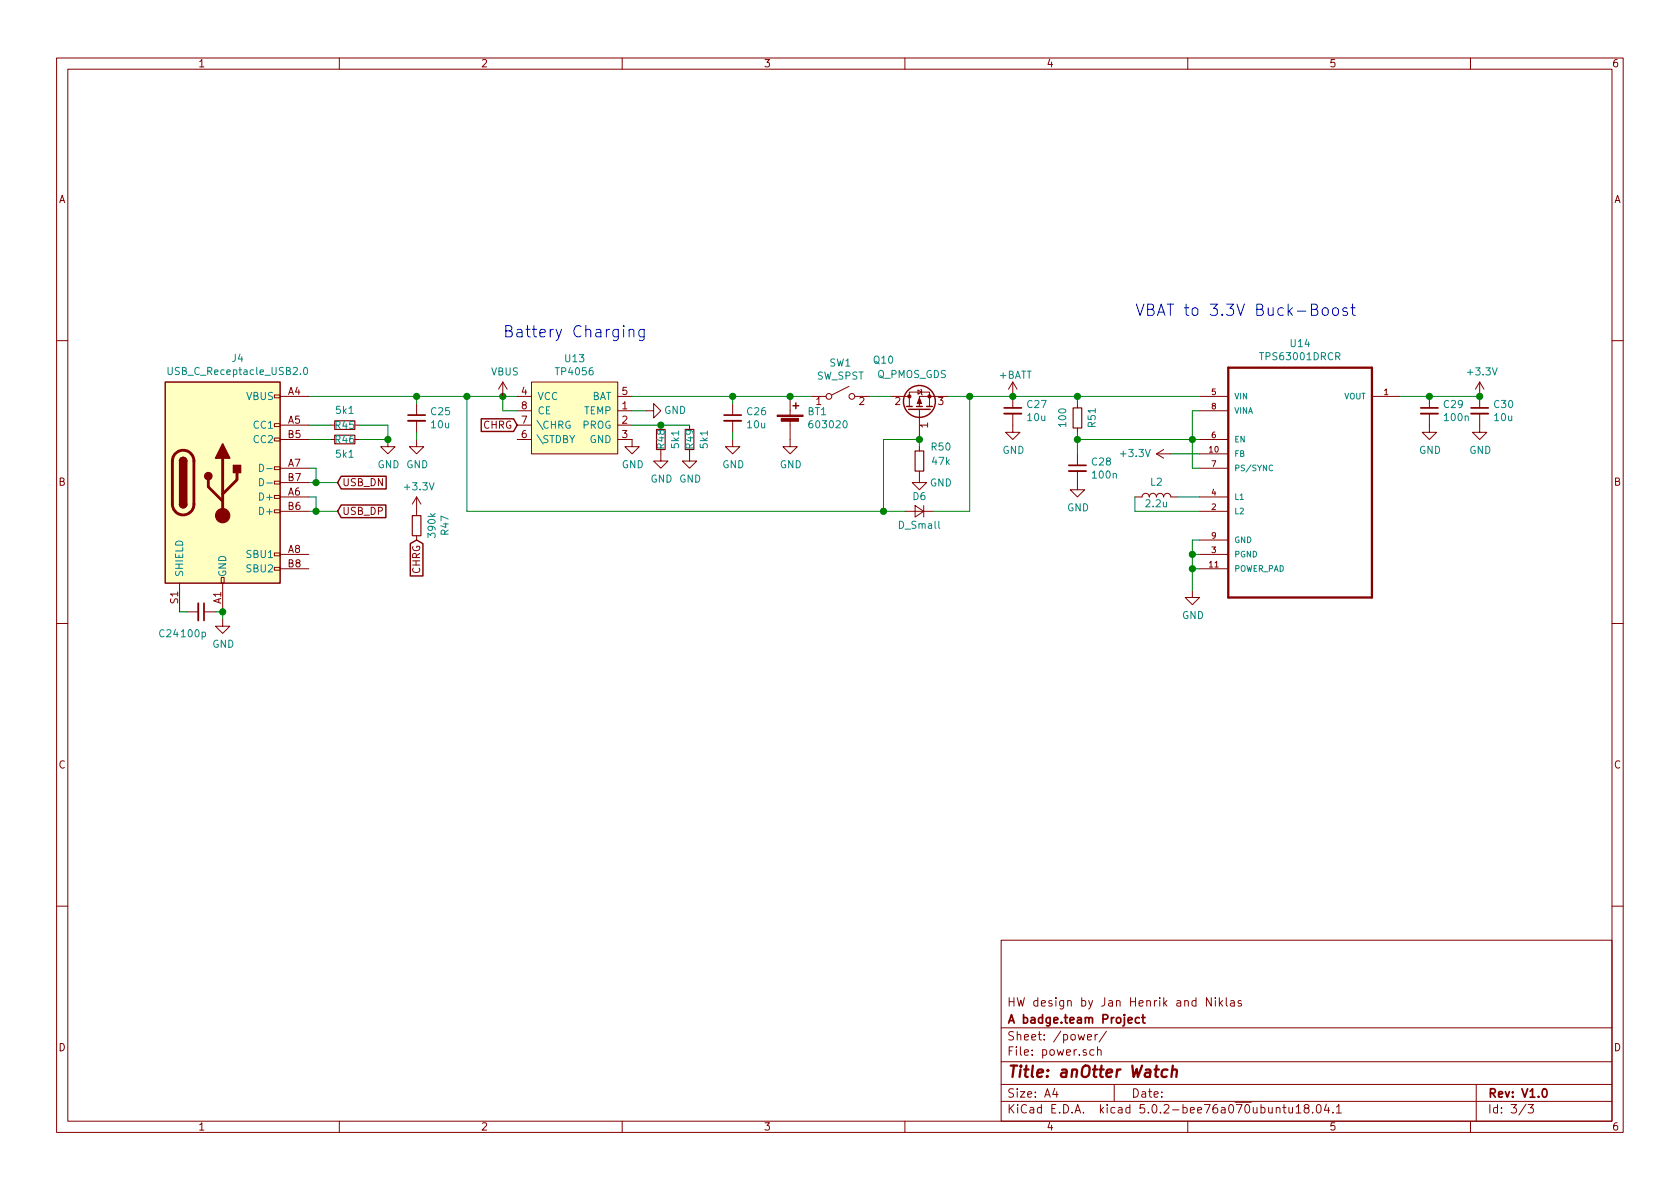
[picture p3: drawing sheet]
EESchema Schematic File Version 4
LIBS:anotterwatch-cache
EELAYER 26 0
EELAYER END
$Descr A4 11693 8268
encoding utf-8
Sheet 3 3
Title "anOtter Watch"
Date ""
Rev "V1.0"
Comp "A badge.team Project"
Comment1 "HW design by Jan Henrik and Niklas"
Comment2 ""
Comment3 ""
Comment4 ""
$EndDescr
$Comp
L anotterwatch-rescue:USB_C_Receptacle_USB2.0-Connector J4
U 1 1
P 1550 3350
F 0 "J4" H 1655 4217 50  0000 C CNN
F 1 "USB_C_Receptacle_USB2.0" H 1655 4126 50  0000 C CNN
F 2 "badgelib:USB-C 16Pin" H 1700 3350 50  0001 C CNN
F 3 "https://nl.aliexpress.com/item/100PCS-LOT-USB-connector-Type-C-3-1-Female-connector-16Pin-SMD-SMT-Type-with-4/32822609480.html" H 1700 3350 50  0001 C CNN
	1    1550 3350
	1    0    0    -1  
$EndComp
$Comp
L Device:R_Small R45
U 1 1
P 2400 2950
F 0 "R45" V 2400 2950 50  0000 C CNN
F 1 "5k1" V 2295 2950 50  0000 C CNN
F 2 "Resistor_SMD:R_0603_1608Metric" H 2400 2950 50  0001 C CNN
F 3 "~" H 2400 2950 50  0001 C CNN
	1    2400 2950
	0    1    1    0   
$EndComp
$Comp
L Device:R_Small R46
U 1 1
P 2400 3050
F 0 "R46" V 2400 3050 50  0000 C CNN
F 1 "5k1" V 2500 3050 50  0000 C CNN
F 2 "Resistor_SMD:R_0603_1608Metric" H 2400 3050 50  0001 C CNN
F 3 "~" H 2400 3050 50  0001 C CNN
	1    2400 3050
	0    1    1    0   
$EndComp
Wire Wire Line
	2300 2950 2150 2950
Wire Wire Line
	2150 3050 2300 3050
Wire Wire Line
	2700 2950 2500 2950
$Comp
L power:GND #PWR095
U 1 1
P 2700 3050
F 0 "#PWR095" H 2700 2800 50  0001 C CNN
F 1 "GND" H 2705 2877 50  0000 C CNN
F 2 "" H 2700 3050 50  0001 C CNN
F 3 "" H 2700 3050 50  0001 C CNN
	1    2700 3050
	1    0    0    -1  
$EndComp
Wire Wire Line
	2150 3250 2200 3250
Wire Wire Line
	2200 3250 2200 3350
Wire Wire Line
	2150 3350 2200 3350
Connection ~ 2200 3350
Wire Wire Line
	2150 3550 2200 3550
Wire Wire Line
	2200 3550 2200 3450
Wire Wire Line
	2200 3450 2150 3450
Connection ~ 2200 3550
Wire Wire Line
	2200 3350 2350 3350
Wire Wire Line
	2200 3550 2350 3550
Text GLabel 2350 3350 2    50   Input ~ 0
USB_DN
Text GLabel 2350 3550 2    50   Input ~ 0
USB_DP
$Comp
L power:GND #PWR?
U 1 1
P 1550 4300
AR Path="/5C7642A4" Ref="#PWR?"  Part="1" 
AR Path="/5C753B69/5C7642A4" Ref="#PWR094"  Part="1" 
F 0 "#PWR094" H 1550 4050 50  0001 C CNN
F 1 "GND" H 1555 4127 50  0000 C CNN
F 2 "" H 1550 4300 50  0001 C CNN
F 3 "" H 1550 4300 50  0001 C CNN
	1    1550 4300
	1    0    0    -1  
$EndComp
$Comp
L Device:C_Small C?
U 1 1
P 1400 4250
AR Path="/5C7642B0" Ref="C?"  Part="1" 
AR Path="/5C753B69/5C7642B0" Ref="C24"  Part="1" 
F 0 "C24" V 1550 3950 50  0000 L CNN
F 1 "100p" V 1550 4100 50  0000 L CNN
F 2 "Capacitor_SMD:C_0603_1608Metric" H 1400 4250 50  0001 C CNN
F 3 "~" H 1400 4250 50  0001 C CNN
	1    1400 4250
	0    1    1    0   
$EndComp
$Comp
L Device:C_Small C?
U 1 1
P 7500 3250
AR Path="/5C776341" Ref="C?"  Part="1" 
AR Path="/5C753B69/5C776341" Ref="C28"  Part="1" 
F 0 "C28" H 7592 3296 50  0000 L CNN
F 1 "100n" H 7592 3205 50  0000 L CNN
F 2 "Capacitor_SMD:C_0603_1608Metric" H 7500 3250 50  0001 C CNN
F 3 "~" H 7500 3250 50  0001 C CNN
	1    7500 3250
	1    0    0    -1  
$EndComp
$Comp
L power:GND #PWR0110
U 1 1
P 8300 4100
F 0 "#PWR0110" H 8300 3850 50  0001 C CNN
F 1 "GND" H 8305 3927 50  0000 C CNN
F 2 "" H 8300 4100 50  0001 C CNN
F 3 "" H 8300 4100 50  0001 C CNN
	1    8300 4100
	1    0    0    -1  
$EndComp
$Comp
L Device:R_Small R51
U 1 1
P 7500 2900
F 0 "R51" V 7600 2900 50  0000 C CNN
F 1 "100" V 7395 2900 50  0000 C CNN
F 2 "Resistor_SMD:R_0603_1608Metric" H 7500 2900 50  0001 C CNN
F 3 "~" H 7500 2900 50  0001 C CNN
	1    7500 2900
	1    0    0    -1  
$EndComp
Wire Wire Line
	7500 2800 7500 2750
Connection ~ 7500 2750
$Comp
L power:GND #PWR0108
U 1 1
P 7500 3350
F 0 "#PWR0108" H 7500 3100 50  0001 C CNN
F 1 "GND" H 7505 3177 50  0000 C CNN
F 2 "" H 7500 3350 50  0001 C CNN
F 3 "" H 7500 3350 50  0001 C CNN
	1    7500 3350
	1    0    0    -1  
$EndComp
$Comp
L Device:C_Small C?
U 1 1
P 7050 2850
AR Path="/5C77C1F0" Ref="C?"  Part="1" 
AR Path="/5C753B69/5C77C1F0" Ref="C27"  Part="1" 
F 0 "C27" H 7142 2896 50  0000 L CNN
F 1 "10u" H 7142 2805 50  0000 L CNN
F 2 "Capacitor_SMD:C_0603_1608Metric" H 7050 2850 50  0001 C CNN
F 3 "~" H 7050 2850 50  0001 C CNN
	1    7050 2850
	1    0    0    -1  
$EndComp
$Comp
L Device:C_Small C?
U 1 1
P 10300 2850
AR Path="/5C77C916" Ref="C?"  Part="1" 
AR Path="/5C753B69/5C77C916" Ref="C30"  Part="1" 
F 0 "C30" H 10392 2896 50  0000 L CNN
F 1 "10u" H 10392 2805 50  0000 L CNN
F 2 "Capacitor_SMD:C_0603_1608Metric" H 10300 2850 50  0001 C CNN
F 3 "~" H 10300 2850 50  0001 C CNN
	1    10300 2850
	1    0    0    -1  
$EndComp
$Comp
L Device:C_Small C?
U 1 1
P 9950 2850
AR Path="/5C77D78A" Ref="C?"  Part="1" 
AR Path="/5C753B69/5C77D78A" Ref="C29"  Part="1" 
F 0 "C29" H 10042 2896 50  0000 L CNN
F 1 "100n" H 10042 2805 50  0000 L CNN
F 2 "Capacitor_SMD:C_0603_1608Metric" H 9950 2850 50  0001 C CNN
F 3 "~" H 9950 2850 50  0001 C CNN
	1    9950 2850
	1    0    0    -1  
$EndComp
Wire Wire Line
	9950 2750 10300 2750
$Comp
L power:GND #PWR0107
U 1 1
P 7050 2950
F 0 "#PWR0107" H 7050 2700 50  0001 C CNN
F 1 "GND" H 7055 2777 50  0000 C CNN
F 2 "" H 7050 2950 50  0001 C CNN
F 3 "" H 7050 2950 50  0001 C CNN
	1    7050 2950
	1    0    0    -1  
$EndComp
$Comp
L power:GND #PWR0111
U 1 1
P 9950 2950
F 0 "#PWR0111" H 9950 2700 50  0001 C CNN
F 1 "GND" H 9955 2777 50  0000 C CNN
F 2 "" H 9950 2950 50  0001 C CNN
F 3 "" H 9950 2950 50  0001 C CNN
	1    9950 2950
	1    0    0    -1  
$EndComp
$Comp
L power:GND #PWR0113
U 1 1
P 10300 2950
F 0 "#PWR0113" H 10300 2700 50  0001 C CNN
F 1 "GND" H 10305 2777 50  0000 C CNN
F 2 "" H 10300 2950 50  0001 C CNN
F 3 "" H 10300 2950 50  0001 C CNN
	1    10300 2950
	1    0    0    -1  
$EndComp
$Comp
L anotterwatch-rescue:TPS63001DRCR-TPS63001DRCR U?
U 1 1
P 9050 3250
AR Path="/5C780EC7" Ref="U?"  Part="1" 
AR Path="/5C753B69/5C780EC7" Ref="U14"  Part="1" 
F 0 "U14" H 9050 4120 50  0000 C CNN
F 1 "TPS63001DRCR" H 9050 4029 50  0000 C CNN
F 2 "Package_SON:Texas_S-PVSON-N10" H 9050 3250 50  0001 L BNN
F 3 "http://www.ti.com/lit/ds/symlink/tps63001.pdf" H 9050 3250 50  0001 L BNN
F 4 "None" H 9050 3250 50  0001 L BNN "Field4"
F 5 "Unavailable" H 9050 3250 50  0001 L BNN "Field5"
F 6 "TPS63001DRCR" H 9050 3250 50  0001 L BNN "Field6"
F 7 "Texas Instruments" H 9050 3250 50  0001 L BNN "Field7"
F 8 "VSON-10 Texas Instruments" H 9050 3250 50  0001 L BNN "Field8"
	1    9050 3250
	1    0    0    -1  
$EndComp
Wire Wire Line
	9950 2750 9750 2750
Connection ~ 9950 2750
$Comp
L Device:L L2
U 1 1
P 8050 3450
F 0 "L2" V 8150 3450 50  0000 C CNN
F 1 "2.2u" V 8000 3450 50  0000 C CNN
F 2 "Inductor_SMD:L_Taiyo-Yuden_MD-3030" H 8050 3450 50  0001 C CNN
F 3 "~" H 8050 3450 50  0001 C CNN
	1    8050 3450
	0    -1   -1   0   
$EndComp
Wire Wire Line
	7900 3550 7900 3450
Wire Wire Line
	8350 3450 8200 3450
Wire Wire Line
	7900 3550 8350 3550
Wire Wire Line
	8350 3750 8300 3750
Wire Wire Line
	8300 3750 8300 3850
Wire Wire Line
	8350 3950 8300 3950
Connection ~ 8300 3950
Wire Wire Line
	8350 3850 8300 3850
Connection ~ 8300 3850
Wire Wire Line
	8300 3850 8300 3950
Wire Wire Line
	8300 3950 8300 4100
Wire Wire Line
	7500 3000 7500 3050
Wire Wire Line
	7500 2750 8350 2750
Connection ~ 7500 3050
Wire Wire Line
	7500 3050 7500 3150
Wire Wire Line
	8350 3150 8150 3150
Wire Wire Line
	8350 3250 8300 3250
Wire Wire Line
	8300 3250 8300 3050
Connection ~ 8300 3050
Wire Wire Line
	8300 3050 8350 3050
Wire Wire Line
	8300 2850 8300 3050
Wire Wire Line
	8300 2850 8350 2850
Wire Wire Line
	7500 3050 8300 3050
$Comp
L power:+3.3V #PWR?
U 1 1
P 10300 2750
AR Path="/5C79E309" Ref="#PWR?"  Part="1" 
AR Path="/5C753B69/5C79E309" Ref="#PWR0112"  Part="1" 
F 0 "#PWR0112" H 10300 2600 50  0001 C CNN
F 1 "+3.3V" H 10315 2923 50  0000 C CNN
F 2 "" H 10300 2750 50  0001 C CNN
F 3 "" H 10300 2750 50  0001 C CNN
	1    10300 2750
	1    0    0    -1  
$EndComp
Connection ~ 10300 2750
Wire Wire Line
	7050 2750 7500 2750
$Comp
L badgelib:TP4056 U?
U 1 1
P 4000 2900
AR Path="/5C7A88AE" Ref="U?"  Part="1" 
AR Path="/5C753B69/5C7A88AE" Ref="U13"  Part="1" 
F 0 "U13" H 4000 3315 50  0000 C CNN
F 1 "TP4056" H 4000 3224 50  0000 C CNN
F 2 "Package_SO:Diodes_PSOP-8" H 4000 2900 50  0001 C CNN
F 3 "https://dlnmh9ip6v2uc.cloudfront.net/datasheets/Prototyping/TP4056.pdf" H 4000 2900 50  0001 C CNN
	1    4000 2900
	1    0    0    -1  
$EndComp
$Comp
L power:GND #PWR?
U 1 1
P 4400 3050
AR Path="/5C7A88B5" Ref="#PWR?"  Part="1" 
AR Path="/5C753B69/5C7A88B5" Ref="#PWR099"  Part="1" 
F 0 "#PWR099" H 4400 2800 50  0001 C CNN
F 1 "GND" H 4405 2877 50  0000 C CNN
F 2 "" H 4400 3050 50  0001 C CNN
F 3 "" H 4400 3050 50  0001 C CNN
	1    4400 3050
	1    0    0    -1  
$EndComp
Wire Wire Line
	3600 2850 3500 2850
Wire Wire Line
	3500 2850 3500 2750
Wire Wire Line
	3600 2750 3500 2750
Connection ~ 3500 2750
$Comp
L power:GND #PWR?
U 1 1
P 4600 3150
AR Path="/5C7A88E0" Ref="#PWR?"  Part="1" 
AR Path="/5C753B69/5C7A88E0" Ref="#PWR0101"  Part="1" 
F 0 "#PWR0101" H 4600 2900 50  0001 C CNN
F 1 "GND" H 4605 2977 50  0000 C CNN
F 2 "" H 4600 3150 50  0001 C CNN
F 3 "" H 4600 3150 50  0001 C CNN
	1    4600 3150
	1    0    0    -1  
$EndComp
$Comp
L power:GND #PWR?
U 1 1
P 5100 3050
AR Path="/5C7A88EE" Ref="#PWR?"  Part="1" 
AR Path="/5C753B69/5C7A88EE" Ref="#PWR0103"  Part="1" 
F 0 "#PWR0103" H 5100 2800 50  0001 C CNN
F 1 "GND" H 5105 2877 50  0000 C CNN
F 2 "" H 5100 3050 50  0001 C CNN
F 3 "" H 5100 3050 50  0001 C CNN
	1    5100 3050
	1    0    0    -1  
$EndComp
Wire Wire Line
	4400 2850 4500 2850
$Comp
L power:GND #PWR?
U 1 1
P 4500 2850
AR Path="/5C7A88F6" Ref="#PWR?"  Part="1" 
AR Path="/5C753B69/5C7A88F6" Ref="#PWR0100"  Part="1" 
F 0 "#PWR0100" H 4500 2600 50  0001 C CNN
F 1 "GND" V 4500 2650 50  0000 C CNN
F 2 "" H 4500 2850 50  0001 C CNN
F 3 "" H 4500 2850 50  0001 C CNN
	1    4500 2850
	0    -1   -1   0   
$EndComp
Text GLabel 3600 2950 0    50   Input ~ 0
CHRG
Text GLabel 2900 3750 3    50   Input ~ 0
CHRG
$Comp
L Device:R_Small R?
U 1 1
P 2900 3650
AR Path="/5C7A8902" Ref="R?"  Part="1" 
AR Path="/5C753B69/5C7A8902" Ref="R47"  Part="1" 
F 0 "R47" V 3096 3650 50  0000 C CNN
F 1 "390k" V 3005 3650 50  0000 C CNN
F 2 "Resistor_SMD:R_0603_1608Metric" H 2900 3650 50  0001 C CNN
F 3 "~" H 2900 3650 50  0001 C CNN
	1    2900 3650
	1    0    0    -1  
$EndComp
$Comp
L power:+3.3V #PWR?
U 1 1
P 2900 3550
AR Path="/5C7A8909" Ref="#PWR?"  Part="1" 
AR Path="/5C753B69/5C7A8909" Ref="#PWR097"  Part="1" 
F 0 "#PWR097" H 2900 3400 50  0001 C CNN
F 1 "+3.3V" H 2915 3723 50  0000 C CNN
F 2 "" H 2900 3550 50  0001 C CNN
F 3 "" H 2900 3550 50  0001 C CNN
	1    2900 3550
	1    0    0    -1  
$EndComp
Text Notes 7900 2200 0    79   ~ 0
VBAT to 3.3V Buck-Boost
Text Notes 3500 2350 0    79   ~ 0
Battery Charging
$Comp
L Device:Battery_Cell BT1
U 1 1
P 5500 2950
F 0 "BT1" H 5618 3046 50  0000 L CNN
F 1 "603020" H 5618 2955 50  0000 L CNN
F 2 "Connector_JST:JST_GH_BM02B-GHS-TBT_1x02-1MP_P1.25mm_Vertical" V 5500 3010 50  0001 C CNN
F 3 "~" V 5500 3010 50  0001 C CNN
	1    5500 2950
	1    0    0    -1  
$EndComp
$Comp
L power:GND #PWR0104
U 1 1
P 5500 3050
F 0 "#PWR0104" H 5500 2800 50  0001 C CNN
F 1 "GND" H 5505 2877 50  0000 C CNN
F 2 "" H 5500 3050 50  0001 C CNN
F 3 "" H 5500 3050 50  0001 C CNN
	1    5500 3050
	1    0    0    -1  
$EndComp
Wire Wire Line
	5100 2750 4400 2750
$Comp
L Device:C_Small C?
U 1 1
P 5100 2900
AR Path="/5C7A88E7" Ref="C?"  Part="1" 
AR Path="/5C753B69/5C7A88E7" Ref="C26"  Part="1" 
F 0 "C26" H 5192 2946 50  0000 L CNN
F 1 "10u" H 5192 2855 50  0000 L CNN
F 2 "Capacitor_SMD:C_0603_1608Metric" H 5100 2900 50  0001 C CNN
F 3 "~" H 5100 2900 50  0001 C CNN
	1    5100 2900
	1    0    0    -1  
$EndComp
Connection ~ 5100 2750
$Comp
L Device:Q_PMOS_GDS Q10
U 1 1
P 6400 2850
F 0 "Q10" V 6750 3100 50  0000 C CNN
F 1 "Q_PMOS_GDS" V 6650 2900 50  0000 C CNN
F 2 "Package_TO_SOT_SMD:SOT-23" H 6600 2950 50  0001 C CNN
F 3 "~" H 6400 2850 50  0001 C CNN
	1    6400 2850
	0    -1   -1   0   
$EndComp
Wire Wire Line
	5100 2800 5100 2750
Wire Wire Line
	5100 3000 5100 3050
$Comp
L Device:R_Small R?
U 1 1
P 6400 3200
AR Path="/5CBCC521" Ref="R?"  Part="1" 
AR Path="/5C753B69/5CBCC521" Ref="R50"  Part="1" 
F 0 "R50" H 6550 3300 50  0000 C CNN
F 1 "47k" H 6550 3200 50  0000 C CNN
F 2 "Resistor_SMD:R_0603_1608Metric" H 6400 3200 50  0001 C CNN
F 3 "~" H 6400 3200 50  0001 C CNN
	1    6400 3200
	1    0    0    -1  
$EndComp
$Comp
L power:GND #PWR0105
U 1 1
P 6400 3300
F 0 "#PWR0105" H 6400 3050 50  0001 C CNN
F 1 "GND" H 6550 3250 50  0000 C CNN
F 2 "" H 6400 3300 50  0001 C CNN
F 3 "" H 6400 3300 50  0001 C CNN
	1    6400 3300
	1    0    0    -1  
$EndComp
$Comp
L power:VBUS #PWR098
U 1 1
P 3500 2750
F 0 "#PWR098" H 3500 2600 50  0001 C CNN
F 1 "VBUS" H 3515 2923 50  0000 C CNN
F 2 "" H 3500 2750 50  0001 C CNN
F 3 "" H 3500 2750 50  0001 C CNN
	1    3500 2750
	1    0    0    -1  
$EndComp
Wire Wire Line
	3250 2750 3250 3550
Wire Wire Line
	3250 3550 6150 3550
Wire Wire Line
	6150 3550 6150 3050
Wire Wire Line
	6150 3050 6400 3050
Wire Wire Line
	3250 2750 3500 2750
Wire Wire Line
	6400 3100 6400 3050
Connection ~ 6400 3050
$Comp
L Device:D_Small D6
U 1 1
P 6400 3550
F 0 "D6" H 6400 3450 50  0000 C CNN
F 1 "D_Small" H 6400 3650 50  0000 C CNN
F 2 "Diode_SMD:D_SMA" V 6400 3550 50  0001 C CNN
F 3 "~" V 6400 3550 50  0001 C CNN
	1    6400 3550
	-1   0    0    1   
$EndComp
Wire Wire Line
	6300 3550 6150 3550
Connection ~ 6150 3550
Wire Wire Line
	6500 3550 6750 3550
Wire Wire Line
	6750 3550 6750 2750
Wire Wire Line
	6750 2750 6600 2750
Wire Wire Line
	1300 4250 1250 4250
Wire Wire Line
	1500 4250 1550 4250
Connection ~ 1550 4250
Wire Wire Line
	1550 4300 1550 4250
Wire Wire Line
	2150 2750 2900 2750
Connection ~ 3250 2750
$Comp
L power:GND #PWR?
U 1 1
P 2900 3050
AR Path="/5CBDD97E" Ref="#PWR?"  Part="1" 
AR Path="/5C753B69/5CBDD97E" Ref="#PWR096"  Part="1" 
F 0 "#PWR096" H 2900 2800 50  0001 C CNN
F 1 "GND" H 2905 2877 50  0000 C CNN
F 2 "" H 2900 3050 50  0001 C CNN
F 3 "" H 2900 3050 50  0001 C CNN
	1    2900 3050
	1    0    0    -1  
$EndComp
$Comp
L Device:C_Small C?
U 1 1
P 2900 2900
AR Path="/5CBDD984" Ref="C?"  Part="1" 
AR Path="/5C753B69/5CBDD984" Ref="C25"  Part="1" 
F 0 "C25" H 2992 2946 50  0000 L CNN
F 1 "10u" H 2992 2855 50  0000 L CNN
F 2 "Capacitor_SMD:C_0603_1608Metric" H 2900 2900 50  0001 C CNN
F 3 "~" H 2900 2900 50  0001 C CNN
	1    2900 2900
	1    0    0    -1  
$EndComp
Wire Wire Line
	2900 3000 2900 3050
Wire Wire Line
	2900 2800 2900 2750
Connection ~ 2900 2750
Wire Wire Line
	2900 2750 3250 2750
$Comp
L power:+BATT #PWR?
U 1 1
P 7050 2750
AR Path="/5CBE39C6" Ref="#PWR?"  Part="1" 
AR Path="/5C753B69/5CBE39C6" Ref="#PWR0106"  Part="1" 
F 0 "#PWR0106" H 7050 2600 50  0001 C CNN
F 1 "+BATT" H 6950 2900 50  0000 L CNN
F 2 "" H 7050 2750 50  0001 C CNN
F 3 "" H 7050 2750 50  0001 C CNN
	1    7050 2750
	1    0    0    -1  
$EndComp
Connection ~ 7050 2750
Wire Wire Line
	7050 2750 6750 2750
Connection ~ 6750 2750
Wire Wire Line
	2700 3050 2700 2950
Wire Wire Line
	2500 3050 2700 3050
Connection ~ 2700 3050
$Comp
L power:+3.3V #PWR?
U 1 1
P 8150 3150
AR Path="/5CBF3C84" Ref="#PWR?"  Part="1" 
AR Path="/5C753B69/5CBF3C84" Ref="#PWR0109"  Part="1" 
F 0 "#PWR0109" H 8150 3000 50  0001 C CNN
F 1 "+3.3V" V 8150 3400 50  0000 C CNN
F 2 "" H 8150 3150 50  0001 C CNN
F 3 "" H 8150 3150 50  0001 C CNN
	1    8150 3150
	0    -1   -1   0   
$EndComp
$Comp
L Device:R_Small R48
U 1 1
P 4600 3050
F 0 "R48" V 4600 3050 50  0000 C CNN
F 1 "5k1" V 4700 3050 50  0000 C CNN
F 2 "Resistor_SMD:R_0603_1608Metric" H 4600 3050 50  0001 C CNN
F 3 "~" H 4600 3050 50  0001 C CNN
	1    4600 3050
	1    0    0    -1  
$EndComp
$Comp
L Device:R_Small R49
U 1 1
P 4800 3050
F 0 "R49" V 4800 3050 50  0000 C CNN
F 1 "5k1" V 4900 3050 50  0000 C CNN
F 2 "Resistor_SMD:R_0603_1608Metric" H 4800 3050 50  0001 C CNN
F 3 "~" H 4800 3050 50  0001 C CNN
	1    4800 3050
	1    0    0    -1  
$EndComp
Wire Wire Line
	4800 2950 4600 2950
Connection ~ 4600 2950
$Comp
L power:GND #PWR?
U 1 1
P 4800 3150
AR Path="/5CC16ABF" Ref="#PWR?"  Part="1" 
AR Path="/5C753B69/5CC16ABF" Ref="#PWR0102"  Part="1" 
F 0 "#PWR0102" H 4800 2900 50  0001 C CNN
F 1 "GND" H 4805 2977 50  0000 C CNN
F 2 "" H 4800 3150 50  0001 C CNN
F 3 "" H 4800 3150 50  0001 C CNN
	1    4800 3150
	1    0    0    -1  
$EndComp
Wire Wire Line
	4400 2950 4600 2950
Wire Wire Line
	5500 2750 5100 2750
$Comp
L Switch:SW_SPST SW1
U 1 1
P 5850 2750
F 0 "SW1" H 5850 2985 50  0000 C CNN
F 1 "SW_SPST" H 5850 2894 50  0000 C CNN
F 2 "Button_Switch_SMD:SW_SPDT_PCM12" H 5850 2750 50  0001 C CNN
F 3 "" H 5850 2750 50  0001 C CNN
	1    5850 2750
	1    0    0    -1  
$EndComp
Wire Wire Line
	6200 2750 6050 2750
Wire Wire Line
	5650 2750 5500 2750
Connection ~ 5500 2750
$EndSCHEMATC
